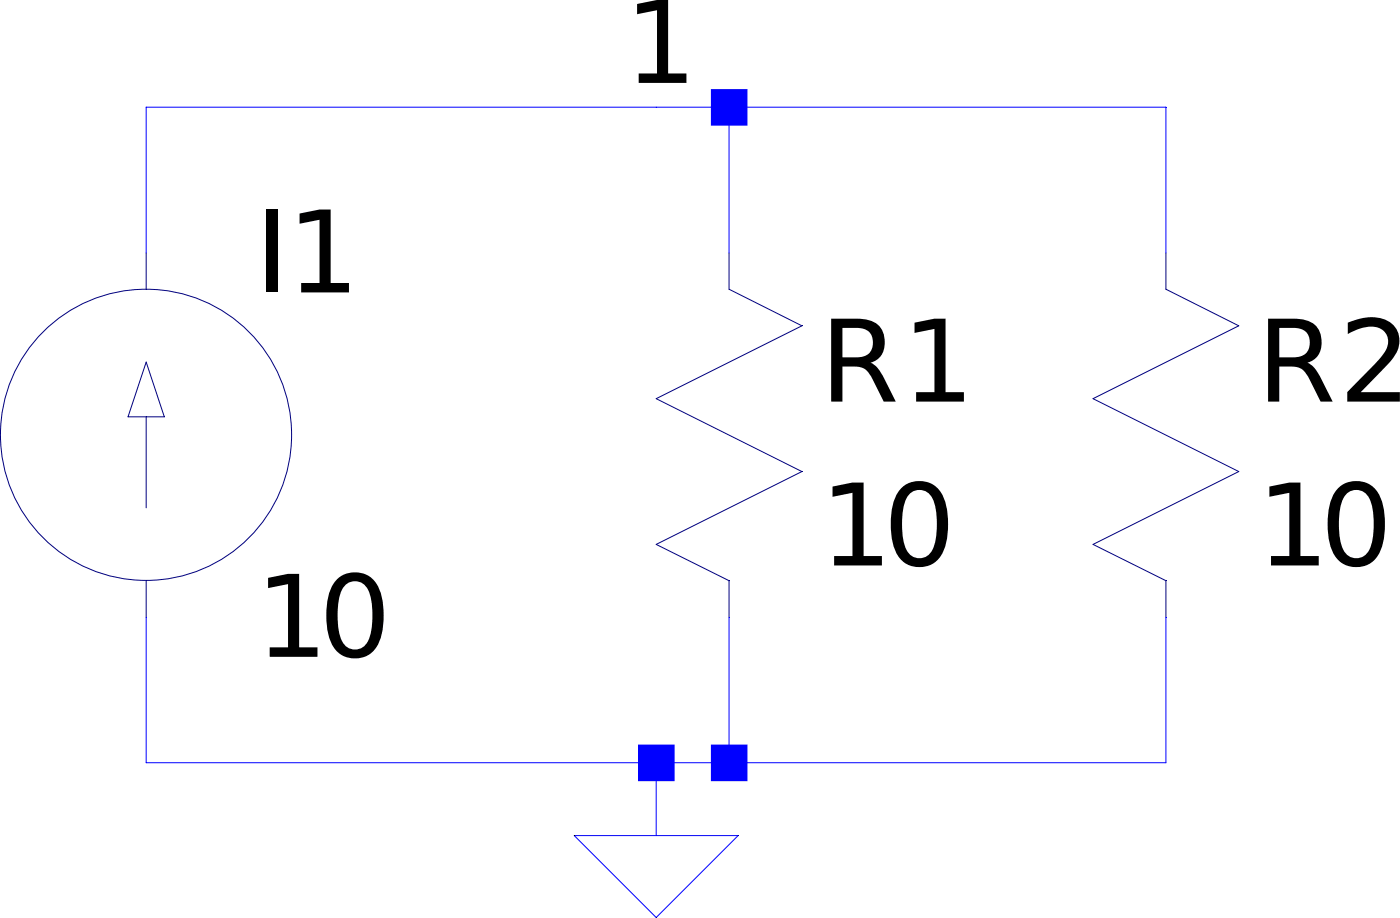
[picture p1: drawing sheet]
Version 4
SHEET 1 880 680
WIRE 144 112 32 112
WIRE 160 112 144 112
WIRE 256 112 160 112
WIRE 32 144 32 112
WIRE 160 144 160 112
WIRE 256 144 256 112
WIRE 32 256 32 224
WIRE 144 256 32 256
WIRE 160 256 160 224
WIRE 160 256 144 256
WIRE 256 256 256 224
WIRE 256 256 160 256
WIRE 144 272 144 256
FLAG 144 272 0
FLAG 144 112 1
SYMBOL res 144 128 R0
SYMATTR InstName R1
SYMATTR Value 10
SYMBOL res 240 128 R0
SYMATTR InstName R2
SYMATTR Value 10
SYMBOL current 32 224 M180
WINDOW 0 24 80 Left 2
WINDOW 3 24 0 Left 2
SYMATTR InstName I1
SYMATTR Value 10
